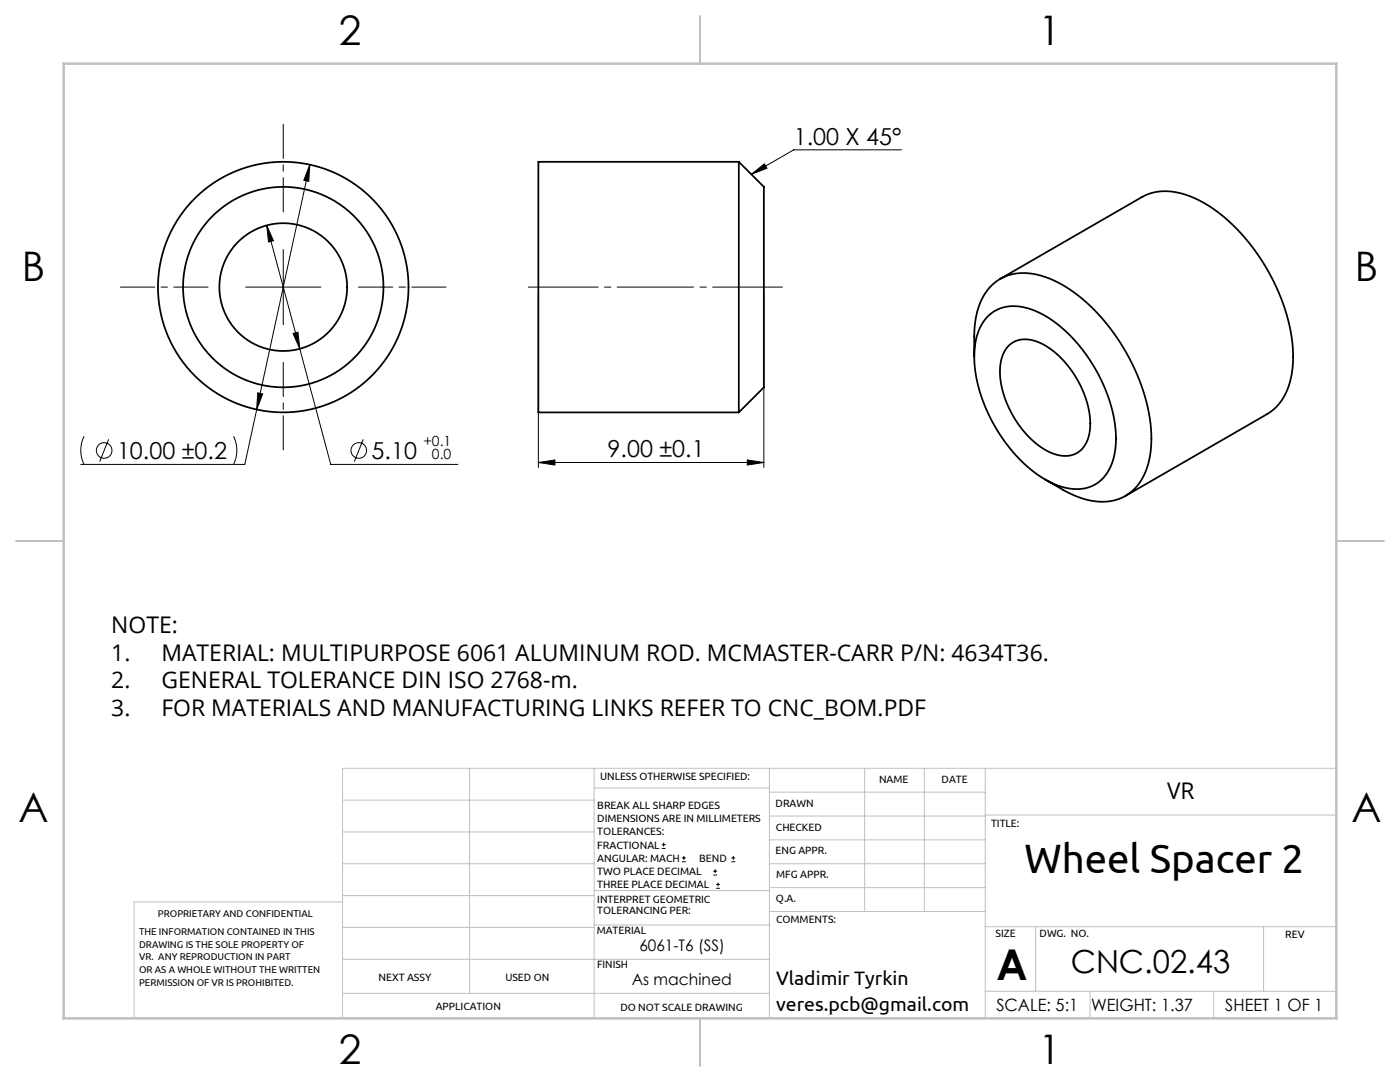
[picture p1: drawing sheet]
<svg xmlns="http://www.w3.org/2000/svg" width="279mm" height="216mm" viewBox="0 0 279 216" stroke-linecap="round" stroke-linejoin="round" font-family="sans-serif">
<g fill="none" stroke="#000" stroke-width=".2">
<path d="M61.8 32.9l-12.9 59.8h-32.8M61.8 32.9l-.2 3.3-1-.2zM149.9 34.8l2.6-2.1 .6 .9zM179.9 29.9h-21.5l-8.5 4.9M49 57.3h15M53.2 45l1.4 3-1 .3zM53.2 45l6.6 24.6M56.5 49.8v15M107.4 58.3v35M152.4 58.3v35M51.4 78.4l1 .2-1.2 3.1zM58.5 66.5l1-.2 .3 3.3z"/>
<path d="M59.8 69.6l6.2 23.1h25.4M16.8 87.1a6.3 6.3 0 0 0 0 5.6M21.7 87.7l-1.8 4.4M46.6 87.1a6.3 6.3 0 0 1 0 5.6M72.5 87.7l-1.8 4.4M107.4 92.3l3.3-.5v1zM107.4 92.3h45M149.1 91.8l3.3 .5-3.3 .5zM132.1 169.3h.7M132.1 168.5h.7M132.4 168.2v.7M136.1 171.9h.8"/>
<path d="M136.1 171.2h.8M136.5 170.8v.8M142.3 174.6h.8M142.3 173.8h.8M142.7 173.5v.7M142.9 177.3h.8M142.9 176.5h.8M143.3 176.1v.8M146 171.9h.7M146 171.2h.7M146.3 170.8v.8"/>
<circle cx="20.8" cy="89.9" r="1.56"/>
<circle cx="71.6" cy="89.9" r="1.56"/>
</g>
<path d="M41.5 57.3h-17.5M56.5 42.3v-17.5M71.5 57.3h17.5M56.5 72.3v17.5" fill="none" stroke="#000" stroke-width=".2" stroke-dasharray="15.2 1.3 1.3 1.3" stroke-dashoffset="8.4"/>
<path d="M105.4 57.3h50.8" fill="none" stroke="#000" stroke-width=".2" stroke-dasharray="15.2 1.3 1.3 1.3" stroke-dashoffset="1.3"/>
<g fill="none" stroke="#c0c0c0" stroke-width=".2">
<path d="M68.4 159.7h50.2M93.7 153.3v44.9M118.6 153.3v49.9M118.6 157.2h34.9M153.5 153.3v49.9M153.5 158.1h43.1M172.6 153.3v28.6M184.5 153.3v28.6M196.6 153.3v49.9M266.7 153.3h-198.3v49.9M68.4 178.7h50.2M68.4 172.4h50.2"/>
<path d="M68.4 166h50.2M68.4 180h-41.6v23.2M118.6 177.7h35.1M153.5 167.6h43.1M153.5 162.8h43.1M153.5 172.4h43.1M153.5 177.1h43.1M196.6 162.6h70.1M68.4 198.2h85.1M68.4 185.1h50.2M68.4 191.4h50.2M118.6 191.4h34.9"/>
<path d="M118.6 184.6h35.1M153.7 181.9h42.9M196.6 197.8h70.1M196.6 184.9h70.1M206.7 184.9v12.9M217.5 197.8v5.4M242.2 197.8v5.4M252.2 184.9v12.9"/>
</g>
<path d="M139.7 3.2v9.5M3.2 107.9h9.5M266.7 107.9h9.5M139.7 203.2v9.5" fill="none" stroke="#c0c0c0" stroke-width=".25"/>
<path d="M12.7 12.7h254v190.5h-254z" fill="none" stroke="#c0c0c0" stroke-width=".5"/>
<g fill="#000">
<path d="M149.9 34.8l2.6-2.1 .6 .9z"/>
<path d="M61.8 32.9l-1.2 3.1 1 .2zM51.4 78.4l-.2 3.3 1.2-3.1zM53.2 45l.4 3.3 1-.3zM58.5 66.5l1.3 3.1-.3-3.3zM107.4 92.3l3.3-.5v1zM149.1 91.8l3.3 .5-3.3 .5z"/>
</g>
<g fill="none" stroke="#000" stroke-width=".35">
<path d="M147.4 32.3h-40v50h40M147.4 32.3v50M147.4 32.3l5 5v40l-5 5M199.6 55.6l28.3-16.3a11 11 0 0 1 9.7-.1 32.8 32.8 0 0 1 14.9 13.9 35.2 35.2 0 0 1 5.5 20 11.6 11.6 0 0 1-5.1 9.5l-28.3 16.4M194.4 71.2v-4.1a13.9 13.9 0 0 1 3.6-10.3 9.7 9.7 0 0 1 9.7-1.8 28.2 28.2 0 0 1 13.9 10.5 38.5 38.5 0 0 1 8.2 22 13.6 13.6 0 0 1-3.9 10.5 9.9 9.9 0 0 1-9.8 1.5l-2.5-1-5-2.8M197 63.2a7.9 7.9 0 0 1 8.7-1.5 25.9 25.9 0 0 1 12.7 11.5 26.9 26.9 0 0 1 4.1 16.8 8.1 8.1 0 0 1-5.9 7.4 12.9 12.9 0 0 1-10.1-3.1 31.8 31.8 0 0 1-12.1-22.7 11.6 11.6 0 0 1 2.6-8.4zM201.4 68.9a5.4 5.4 0 0 1 6.1-.5 19.5 19.5 0 0 1 9.8 13.2 9.2 9.2 0 0 1-1.3 8 5.2 5.2 0 0 1-6.1 .8 18.8 18.8 0 0 1-9.5-11.3 11.1 11.1 0 0 1 .3-9.4z"/>
<circle cx="56.5" cy="57.3" r="12.8"/>
<circle cx="56.5" cy="57.3" r="25"/>
<circle cx="56.5" cy="57.3" r="20"/>
</g>
<text font-size="8.5" x="198.9" y="195.5">A</text>
<text font-size="8.2" x="204.5" y="174.2">Wheel Spacer 2</text>
<g font-size="8.1">
<text x="67.6" y="8.9">2</text>
<text x="207.3" y="8.9">1</text>
<text x="4.4" y="56.1">B</text>
<text x="270.4" y="56.1">B</text>
<text x="3.7" y="164.1">A</text>
<text x="269.7" y="164.1">A</text>
<text x="67.6" y="212.4">2</text>
<text x="207.3" y="212.4">1</text>
</g>
<text font-size="6.3" x="213.7" y="194.1">CNC.02.43</text>
<g font-size="4.7">
<text x="158.4" y="28.9">1.00 X 45°</text>
<text x="23.4" y="91.6">10.00 ±0.2</text>
<text x="74.2" y="91.6">5.10</text>
<text x="121.3" y="91.3">9.00 ±0.1</text>
</g>
<g font-size="4.6">
<text x="22.2" y="126.3">NOTE:</text>
<text x="22.2" y="131.8">1.</text>
<text x="32.2" y="131.8">MATERIAL: MULTIPURPOSE 6061 ALUMINUM ROD. MCMASTER-CARR P/N: 4634T36.</text>
<text x="22.2" y="137.3">2.</text>
<text x="32.2" y="137.3">GENERAL TOLERANCE DIN ISO 2768-m.</text>
<text x="22.2" y="142.8">3.</text>
<text x="32.2" y="142.8">FOR MATERIALS AND MANUFACTURING LINKS REFER TO CNC_BOM.PDF</text>
<text x="232.9" y="159.4">VR</text>
</g>
<g font-size="3.9">
<text x="154.9" y="196.6">Vladimir Tyrkin</text>
<text x="154.9" y="201.6">veres.pcb@gmail.com</text>
</g>
<g font-size="3.4">
<text x="198.8" y="201.7">SCALE: 5:1</text>
<text x="217.7" y="201.8">WEIGHT: 1.37</text>
<text x="244.5" y="201.7">SHEET 1 OF 1</text>
</g>
<g font-size="3.2">
<text x="127.6" y="189.8">6061-T6 (SS)</text>
<text x="126.1" y="196.6">As machined</text>
</g>
<g font-size="2.8">
<text x="84.5" y="88.9">+0.1</text>
<text x="86.2" y="91.6">0.0</text>
</g>
<g font-size="2.1">
<text x="119.8" y="155.6">UNLESS OTHERWISE SPECIFIED:</text>
<text x="119.2" y="161.4">BREAK ALL SHARP EDGES</text>
<text x="154.8" y="161">DRAWN</text>
<text x="175.4" y="156.2">NAME</text>
<text x="187.9" y="156.2">DATE</text>
<text x="119.2" y="164">DIMENSIONS ARE IN MILLIMETERS</text>
<text x="119.2" y="166.7">TOLERANCES:</text>
<text x="154.9" y="165.8">CHECKED</text>
<text x="197.8" y="165">TITLE:</text>
<text x="119.2" y="169.3">FRACTIONAL</text>
<text x="119.2" y="172">ANGULAR: MACH</text>
<text x="139.5" y="172">BEND</text>
<text x="154.8" y="170.5">ENG APPR.</text>
<text x="119.2" y="174.6">TWO PLACE DECIMAL</text>
<text x="119.2" y="177.3">THREE PLACE DECIMAL</text>
<text x="154.9" y="180">Q.A.</text>
<text x="154.9" y="175.2">MFG APPR.</text>
<text x="119.2" y="180.2">INTERPRET GEOMETRIC</text>
<text x="119.2" y="182.3">TOLERANCING PER:</text>
<text x="154.9" y="184.2">COMMENTS:</text>
<text x="119.1" y="186.3">MATERIAL</text>
<text x="198.7" y="187">SIZE</text>
<text x="207.5" y="187">DWG. NO.</text>
<text x="256.5" y="187.1">REV</text>
<text x="75.5" y="195.8">NEXT ASSY</text>
<text x="100.9" y="195.7">USED ON</text>
<text x="119.1" y="193.1">FINISH</text>
<text x="86.9" y="201.6">APPLICATION</text>
<text x="123.8" y="201.6">DO NOT SCALE DRAWING</text>
</g>
<g font-size="2">
<text x="31.5" y="183">PROPRIETARY AND CONFIDENTIAL</text>
<text x="27.8" y="186.6">THE INFORMATION CONTAINED IN THIS</text>
<text x="27.8" y="189.1">DRAWING IS THE SOLE PROPERTY OF</text>
<text x="27.8" y="191.6">VR. ANY REPRODUCTION IN PART</text>
<text x="27.8" y="194.2">OR AS A WHOLE WITHOUT THE WRITTEN</text>
<text x="27.8" y="196.7">PERMISSION OF VR IS PROHIBITED.</text>
</g>
</svg>
